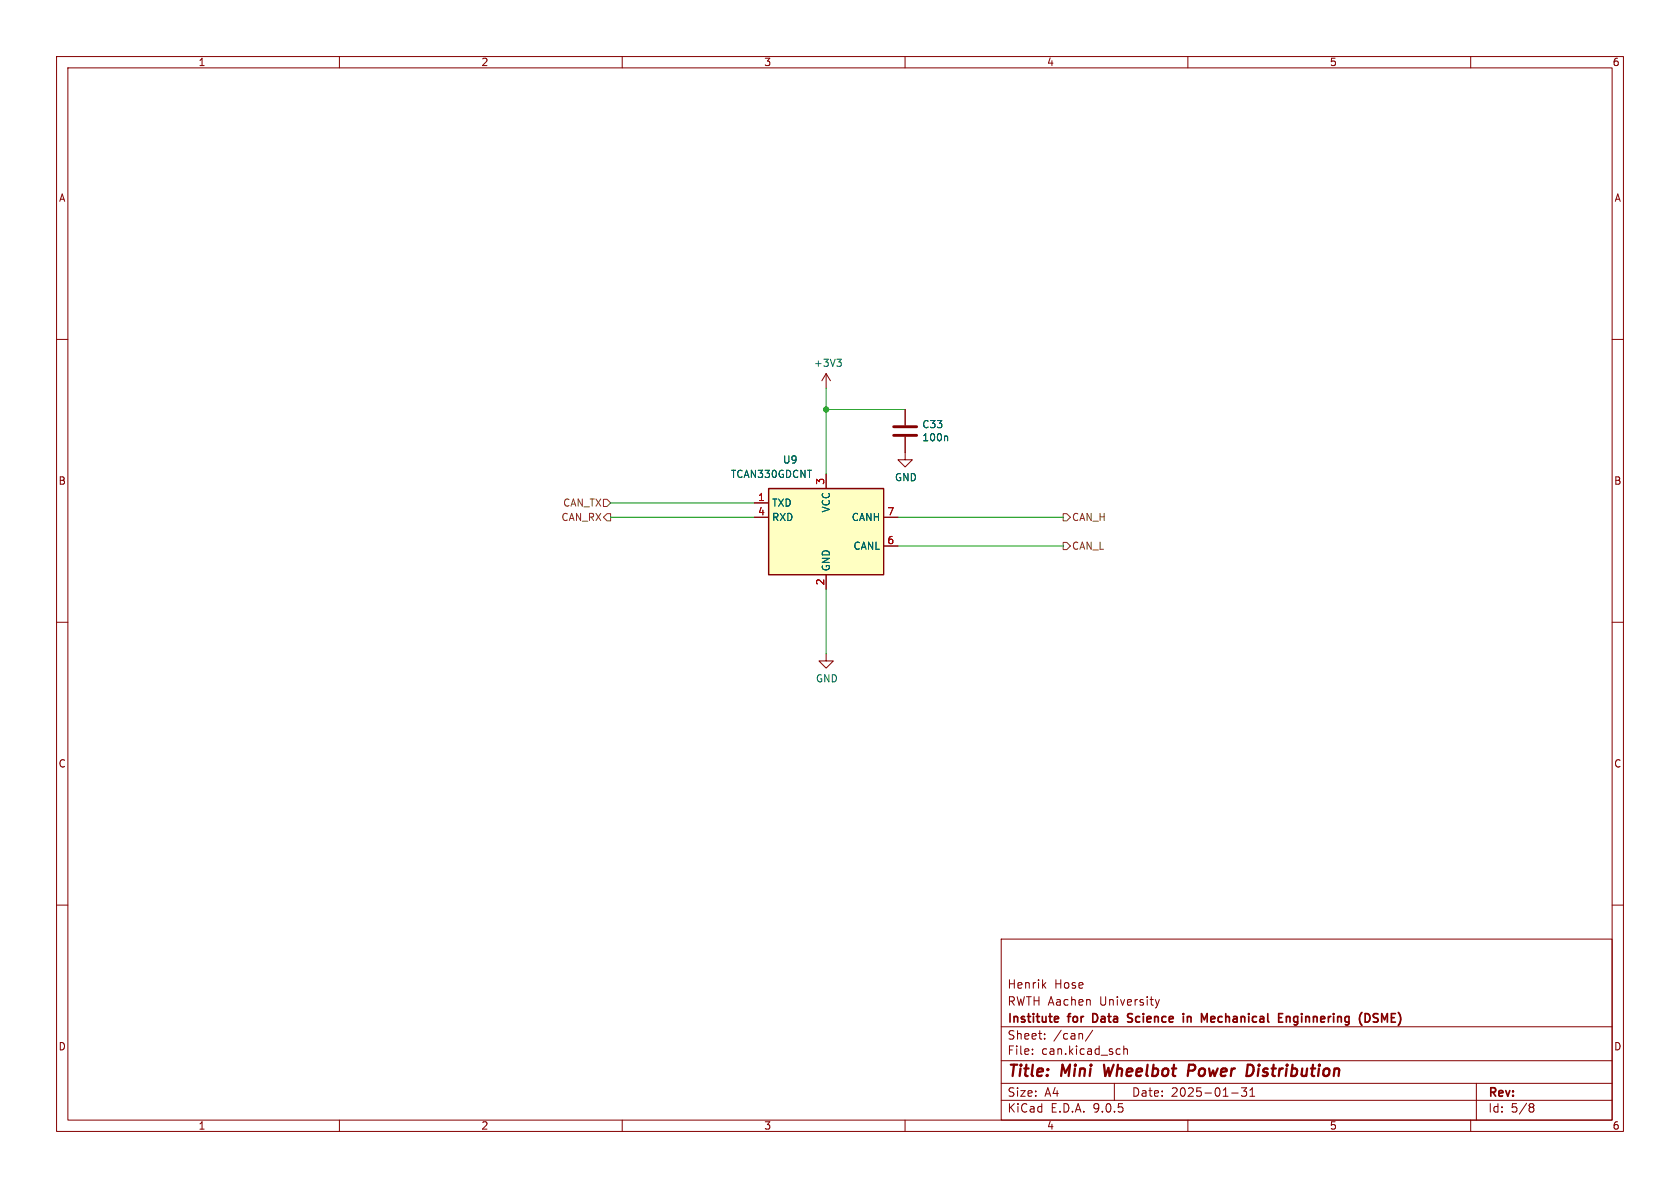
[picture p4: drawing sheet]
<svg xmlns="http://www.w3.org/2000/svg" width="297mm" height="210mm" viewBox="0 0 297 210" stroke-linecap="round" stroke-linejoin="round" font-family="sans-serif">
<g fill="none" stroke="#840000" stroke-width=".18">
<path d="M10 10h277v190h-277zM12 12h273v186h-273zM60 10v2M110 10v2M160 10v2M210 10v2M260 10v2M10 60h2M285 60h2M10 110h2M285 110h2M10 160h2"/>
<path d="M177 166h108v32h-108zM184.5 174.1l.4 .6M184.9 173.7l-.6 .6M204.2 176.7l.4 1M204.6 177.7l-.1 .4-.3 .1M205 176.7l-.4 1M285 160h2M60 198v2M110 198v2M160 198v2M177 194.5h108M177 191.5h108"/>
<path d="M177 187.5h108M177 181.5h108M182.5 186.3v.1M182.5 185.5v.1M184.7 183.6v.1M184.7 182.8v.1M193.2 182.1l-1.3 2M197 191.5v3M197.9 185.4l.1 .1M198 186.3l-.1 .1M198.7 184.9v1.5M198.7 185.5l.2-.1 .3 .1 .1 .9"/>
<path d="M210 198v2M217.7 193.2h1.2M219.5 192.3h.9l-.5 .6 .4 .1v.7l-.2 .1h-.4l-.2-.1M221 193.8h.8M221 192.7l.4-.4v1.5M260 198v2M261 191.5v6.5M270.6 195.1l.4 .1 .2 .2-.3 .3M270.6 195.7h.3M270.9 195.7l.2 .2 .1 .4-.2 .2-.4 .1"/>
</g>
<path d="M195.2 188.2l.2 2 .6-1.4M211 188.2h-.8l-.2 2M211.1 189.2l-1 .1M221.1 188.2a1.11 1.11 0 0 1 0 1.9" fill="none" stroke="#840000" stroke-width=".4"/>
<g fill="none" stroke="#840000" stroke-width=".3">
<path d="M186.6 179.7l.5 .1v.2l-.7 .2M193.6 179.2h-.4v1.5h.4M200.2 179.3l-.6-.1-.3 .3 .2 .3 .6 .2M209.2 179.2v.1M209.9 179.7v1M210.5 179.8l-.4-.1-.2 .1M214.6 179.7h-.3l-.2 .2v.7l.5 .1M226.1 179.2h.7M227.4 179.8l.2-.1 .4 .1 .1 .9M227.4 179.7v1M241.7 179.2a.81 .81 0 0 1 .5 .7 .81 .81 0 0 1-.5 .8M243.4 179.2h-.3l-.3 .3 .1 .3 .4 .2"/>
<path d="M187.1 180.6l-.5 .1M199.3 180.6h.8M214.8 180l-.7 .2M226.1 180.7h.7M242.8 180.6l.5 .1"/>
</g>
<path d="M135.9 86.4h20.3v15.2h-20.3z" fill="#ffffc2"/>
<path d="M135.9 86.4h20.3v15.2h-20.3z" fill="none" stroke="#840000" stroke-width=".25"/>
<path d="M146 66v2.6M146 66l-.7 1.3M146 66l.8 1.3M160 77.2v4.1h1.3l-1.3 1.3-1.3-1.3h1.3M160 72.4v2.8M133.3 88.9h2.6M133.3 91.4h2.6M146 83.8v2.6M156.2 91.4h2.5M156.2 96.5h2.5M146 115.6v1.2h1.3l-1.3 1.3-1.2-1.3h1.2M146 101.6v2.5" fill="none" stroke="#840000" stroke-width=".18"/>
<path d="M147.9 63.5h.8l-.4 .5M148.5 64l.2 .2v.3l-.2 .3M167.3 77.1l.2 .2v.6" fill="none" stroke="#006464" stroke-width=".18"/>
<path d="M158 75.4h4.1M158 77h4.1" fill="none" stroke="#840000" stroke-width=".51"/>
<path d="M106.7 88.3h.6l.6 .6-.6 .6h-.6zM107.3 90.8h.6v1.3h-.6l-.6-.7zM188 90.8h.6l.6 .6-.6 .7h-.6zM188 95.9h.6l.6 .6-.6 .7h-.6z" fill="none" stroke="#725600" stroke-width=".18"/>
<path d="M146 72.4h14M146 68.6v15.2M107.9 91.4h25.4M107.9 88.9h25.4M158.7 96.5h29.3M158.7 91.4h29.3M146 104.1v11.5" fill="none" stroke="#009600" stroke-width=".18"/>
<circle cx="146" cy="72.4" r=".46" fill="#009600" stroke="#009600" stroke-width=".18"/>
<g font-size="2.8" fill="#840000">
<text x="178" y="190.9">Title:</text>
<text x="187.7" y="190.9">Mini</text>
<text x="196" y="190.9">Wheelbot</text>
<text x="211.6" y="190.9">Power</text>
<text x="222.8" y="190.9">Distribution</text>
</g>
<g font-size="2.1" fill="#840000">
<text x="178" y="178">RWTH Aachen</text>
<text x="178" y="175">Henrik</text>
<text x="186.4" y="175">Hose</text>
<text x="194.5" y="178">University</text>
<text x="178" y="184">Sheet:</text>
<text x="178" y="181.2">Institute</text>
<text x="186.2" y="184">/can/</text>
<text x="189" y="181.2">for</text>
<text x="193.8" y="181.2">Data</text>
<text x="200.7" y="181.2">Science</text>
<text x="211" y="181.2">in</text>
<text x="214.9" y="181.2">Mechanical</text>
<text x="229.1" y="181.2">Enginnering</text>
<text x="244" y="181.2">(DSME)</text>
<text x="178" y="186.7">File:</text>
<text x="184.1" y="186.7">can.kicad_sch</text>
<text x="178" y="196.9">KiCad</text>
<text x="178" y="194.1">Size:</text>
<text x="184.7" y="194.1">A4</text>
<text x="185.7" y="196.9">E.D.A.</text>
<text x="193.3" y="196.9">9.0.5</text>
<text x="200" y="194.1">Date:</text>
<text x="207" y="194.1">2025-01-31</text>
<text x="263" y="194.3">Rev:</text>
<text x="263" y="196.9">Id:</text>
<text x="267.1" y="196.9">5/8</text>
</g>
<g font-size="1.8" fill="#840000">
<text x="35" y="11.9">1</text>
<text x="85" y="11.9">2</text>
<text x="135" y="11.9">3</text>
<text x="185" y="11.9">4</text>
<text x="235" y="11.9">5</text>
<text x="285" y="11.9">6</text>
<text x="10.3" y="35.9">A</text>
<text x="285.3" y="35.9">A</text>
<text x="10.3" y="85.9">B</text>
<text x="285.3" y="85.9">B</text>
<text x="10.3" y="135.9">C</text>
<text x="285.3" y="135.9">C</text>
<text x="10.3" y="185.9">D</text>
<text x="285.3" y="185.9">D</text>
<text x="35" y="199.9">1</text>
<text x="85" y="199.9">2</text>
<text x="135" y="199.9">3</text>
<text x="185" y="199.9">4</text>
<text x="235" y="199.9">5</text>
<text x="285" y="199.9">6</text>
</g>
<g font-size="1.8" fill="#006464">
<text x="143.8" y="65">+3V3</text>
<text x="163" y="75.9">C33</text>
<text x="138.3" y="82.1">U9</text>
<text x="163" y="78.2">100n</text>
<text x="129.1" y="84.7">TCAN330GDCNT</text>
<text x="136.4" y="89.8">TXD</text>
<text x="158.1" y="85.3">GND</text>
<text x="136.4" y="92.3">RXD</text>
<text x="146.9" y="90.7" transform="rotate(-90 146.9 90.7)">VCC</text>
<text x="150.5" y="92.3">CANH</text>
<text x="146.9" y="101.1" transform="rotate(-90 146.9 101.1)">GND</text>
<text x="150.8" y="97.4">CANL</text>
<text x="144.1" y="120.8">GND</text>
</g>
<g font-size="1.8" fill="#725600">
<text x="99.5" y="89.8">CAN_TX</text>
<text x="99.2" y="92.3">CAN_RX</text>
<text x="189.4" y="92.3">CAN_H</text>
<text x="189.4" y="97.4">CAN_L</text>
</g>
<g font-size="1.8" fill="#a90000">
<text x="133.9" y="88.6">1</text>
<text x="145.8" y="85.8" transform="rotate(-90 145.8 85.8)">3</text>
<text x="133.9" y="91.2">4</text>
<text x="156.8" y="91.2">7</text>
<text x="156.8" y="96.3">6</text>
<text x="145.8" y="103.6" transform="rotate(-90 145.8 103.6)">2</text>
</g>
</svg>
